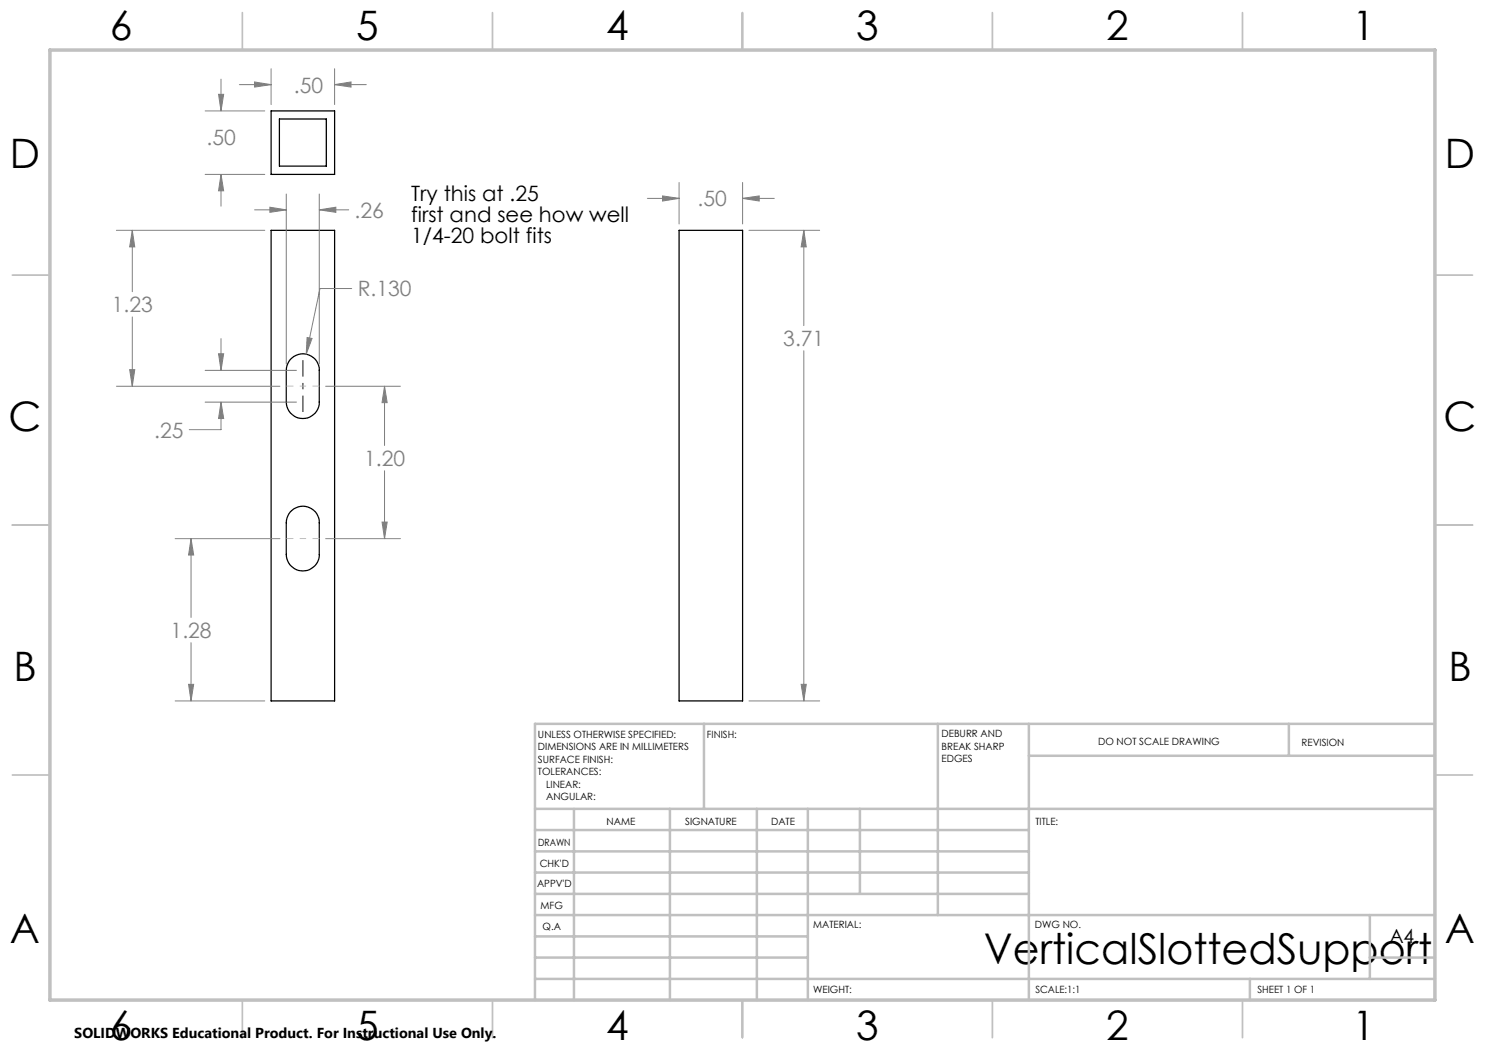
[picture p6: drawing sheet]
<svg xmlns="http://www.w3.org/2000/svg" width="297mm" height="210mm" viewBox="0 0 297 210" stroke-linecap="round" stroke-linejoin="round" font-family="sans-serif">
<path d="M54.2 22.2h12.7v12.7h-12.7zM55.9 23.8h9.4v9.4h-9.4zM54.2 46.1h12.7v94.1h-12.7zM135.8 46.1h12.7v94.1h-12.7zM58.1 71.9a3.3 3.3 0 0 1 3.6-.9 3.3 3.3 0 0 1 2.2 3.1v6.3a3.3 3.3 0 0 1-3.3 3.3 3.3 3.3 0 0 1-3.3-3.3v-6.8l.3-.9zM58.1 102.4a3.3 3.3 0 0 1 3.6-.9 3.3 3.3 0 0 1 2.2 3.1v6.3a3.3 3.3 0 0 1-3.3 3.3 3.3 3.3 0 0 1-3.3-3.3v-6.8l.3-.9z" fill="none" stroke="#000" stroke-width=".25"/>
<g fill="none" stroke="#808080" stroke-width=".2">
<path d="M43.7 18.9h1l-.5 3.3zM44.2 15.8v6.4M47.9 16.9h6.3M50.9 16.4l3.3 .5-3.3 .5zM54.2 13.7v7.2M66.9 16.9l3.3-.5v1zM66.9 13.7v7.2M66.9 16.9h6.4M41 22.2h12M41 34.9h12M44.2 34.9l.5 3.3h-1zM44.2 34.9v6.3"/>
<path d="M57.3 38.8v34M63.9 38.8v34M129.5 39.7h6.3M132.5 39.2l3.3 .5-3.3 .5zM135.8 36.5v8.3M148.5 39.7l3.3-.5v1zM148.5 36.5v8.3M148.5 39.7h6.4M23.3 46.1h29.7M26.5 46.1l.5 3.3h-1.1zM26.5 46.1v12.2M50.9 42h6.4"/>
<path d="M54 41.4l3.3 .6-3.3 .5zM63.9 42l3.3-.6v1.1zM63.9 42h5.8M70.3 57.7h-6.3l-2.8 13.1M149.8 46.1h14.1M160.8 46.1l.5 3.3h-1.1zM160.8 46.1v19M23.3 77.2h32.7M25.9 73.9h1.1l-.5 3.3zM26.5 63.4v13.8M41 74.1h18.3M43.7 70.8h1l-.5 3.3z"/>
<path d="M44.2 67.7v6.4M61.4 67.5l1 .2-1.2 3.1zM65.1 77.2h15M76.9 77.2l.5 3.3h-1zM76.9 77.2v11.9M160.8 70.2v70M41 80.4h18.3M44.2 80.4l.5 3.3h-1zM44.2 80.4v5.5h-6.3M76.9 94.1v13.6M35 107.7h21M38.2 107.7l.5 3.3h-1z"/>
<path d="M38.2 107.7v15.8M65.1 107.7h15M76.4 104.4h1l-.5 3.3zM37.7 136.9h1l-.5 3.3zM38.2 128.5v11.7M160.2 136.9h1.1l-.5 3.3zM35 140.2h18M149.8 140.2h14.1"/>
</g>
<path d="M60.6 72v10.4" fill="none" stroke="#000" stroke-width=".2" stroke-dasharray="15.2 1.3 1.3 1.3" stroke-dashoffset="12" stroke-linecap="butt"/>
<path d="M57.3 77.2h6.6M57.3 107.7h6.6" fill="none" stroke="#c0c0c0" stroke-width=".2" stroke-dasharray="15.2 1.3 1.3 1.3" stroke-dashoffset="13.8" stroke-linecap="butt"/>
<g fill="none" stroke="#c0c0c0" stroke-width=".35">
<path d="M48.5 2.5v7.5M98.5 2.5v7.5M148.5 2.5v7.5M198.5 2.5v7.5M248.5 2.5v7.5M2.5 55h7.5M287 55h7.5M2.5 105h7.5M287 105h7.5M2.5 155h7.5M287 155h7.5M48.5 200v7.5"/>
<path d="M98.5 200v7.5M148.5 200v7.5M198.5 200v7.5M248.5 200v7.5"/>
</g>
<g fill="none" stroke="#c0c0c0" stroke-width=".5">
<path d="M140.8 144.8v17M187.6 144.8v38.2M205.8 144.8v55.2M205.8 151.2h81.2M257.8 144.8v6.4M287 144.8h-180v55.2M107 161.8h180M107 178.8h98.8M107 174.5h98.8M107 170.3h98.8M107 166h98.8M114.8 161.8v38.2"/>
<path d="M134 161.8v38.2M151.4 161.8v38.2M161.6 161.8v38.2M172 161.8v17M107 195.8h180M107 191.5h54.6M107 187.3h54.6M107 183h180M250 195.8v4.2M274 191.5h13M274 183v12.8"/>
</g>
<path d="M10 10h277v190h-277z" fill="none" stroke="#c0c0c0" stroke-width=".7"/>
<g fill="#808080">
<path d="M61.4 67.5l-.2 3.3 1.2-3.1zM63.9 42l3.3-.6v1.1zM54 41.4l3.3 .6-3.3 .5zM43.7 70.8h1l-.5 3.3zM44.2 80.4l.5 3.3h-1zM66.9 16.9l3.3-.5v1zM50.9 16.4l3.3 .5-3.3 .5zM43.7 18.9h1l-.5 3.3zM44.2 34.9l.5 3.3h-1zM160.2 136.9h1.1l-.5 3.3zM160.8 46.1l.5 3.3h-1.1zM148.5 39.7l3.3-.5v1zM132.5 39.2l3.3 .5-3.3 .5z"/>
<path d="M76.9 77.2l.5 3.3h-1zM76.4 104.4h1l-.5 3.3zM37.7 136.9h1l-.5 3.3zM38.2 107.7l.5 3.3h-1zM26.5 46.1l.5 3.3h-1.1zM25.9 73.9h1.1l-.5 3.3z"/>
</g>
<text font-size="8.5" x="196.8" y="192.7">VerticalSlottedSupport</text>
<g font-size="8.1">
<text x="22" y="8">6</text>
<text x="71.2" y="8">5</text>
<text x="121.2" y="8">4</text>
<text x="171.2" y="8">3</text>
<text x="221.2" y="8">2</text>
<text x="270.5" y="8">1</text>
<text x="2" y="33.6">D</text>
<text x="289" y="33.6">D</text>
<text x="1.7" y="86.1">C</text>
<text x="288.7" y="86.1">C</text>
<text x="2.7" y="136.1">B</text>
<text x="289.7" y="136.1">B</text>
<text x="2" y="188.6">A</text>
<text x="289" y="188.6">A</text>
<text x="22" y="208">6</text>
<text x="71.2" y="208">5</text>
<text x="121.2" y="208">4</text>
<text x="171.2" y="208">3</text>
<text x="221.2" y="208">2</text>
<text x="270.5" y="208">1</text>
</g>
<g font-size="4.2" fill="#808080">
<text x="58.8" y="18.5">.50</text>
<text x="41.3" y="28.9">.50</text>
<text x="139.5" y="41.3">.50</text>
<text x="70.9" y="43.5">.26</text>
<text x="71.5" y="59.3">R.130</text>
<text x="22.4" y="62.4">1.23</text>
<text x="156.7" y="69.2">3.71</text>
<text x="30.8" y="87.5">.25</text>
<text x="72.8" y="93.2">1.20</text>
<text x="34.1" y="127.6">1.28</text>
</g>
<g font-size="4.2">
<text x="82.2" y="40.2">Try this at .25</text>
<text x="82.2" y="44.3">first and see how well</text>
<text x="82.2" y="48.5">1/4-20 bolt fits</text>
</g>
<text font-size="3.9" x="277.9" y="188.5">A4</text>
<text font-size="2.9" x="14.9" y="207.6">SOLIDWORKS Educational Product. For Instructional Use Only.</text>
<g font-size="2">
<text x="107.6" y="147.6">UNLESS OTHERWISE SPECIFIED:</text>
<text x="141.4" y="147.6">FINISH:</text>
<text x="188.3" y="147.5">DEBURR AND</text>
<text x="188.3" y="150">BREAK SHARP</text>
<text x="219.6" y="149">DO NOT SCALE DRAWING</text>
<text x="260.3" y="149.2">REVISION</text>
<text x="107.6" y="150.1">DIMENSIONS ARE IN MILLIMETERS</text>
<text x="107.6" y="152.6">SURFACE FINISH:</text>
<text x="107.6" y="155.1">TOLERANCES:</text>
<text x="188.3" y="152.5">EDGES</text>
<text x="109.2" y="157.6">LINEAR:</text>
<text x="109.2" y="160.1">ANGULAR:</text>
<text x="121.3" y="165">NAME</text>
<text x="137" y="164.9">SIGNATURE</text>
<text x="154.2" y="164.9">DATE</text>
<text x="207.1" y="164.9">TITLE:</text>
<text x="107.6" y="169.1">DRAWN</text>
<text x="107.9" y="173.3">CHK'D</text>
<text x="107.4" y="177.4">APPV'D</text>
<text x="108.1" y="181.8">MFG</text>
<text x="108.5" y="186">Q.A</text>
<text x="162.6" y="185.5">MATERIAL:</text>
<text x="207" y="185.5">DWG NO.</text>
<text x="162.6" y="198.5">WEIGHT:</text>
<text x="207.1" y="198.6">SCALE:1:1</text>
<text x="251.5" y="198.6">SHEET 1 OF 1</text>
</g>
</svg>
